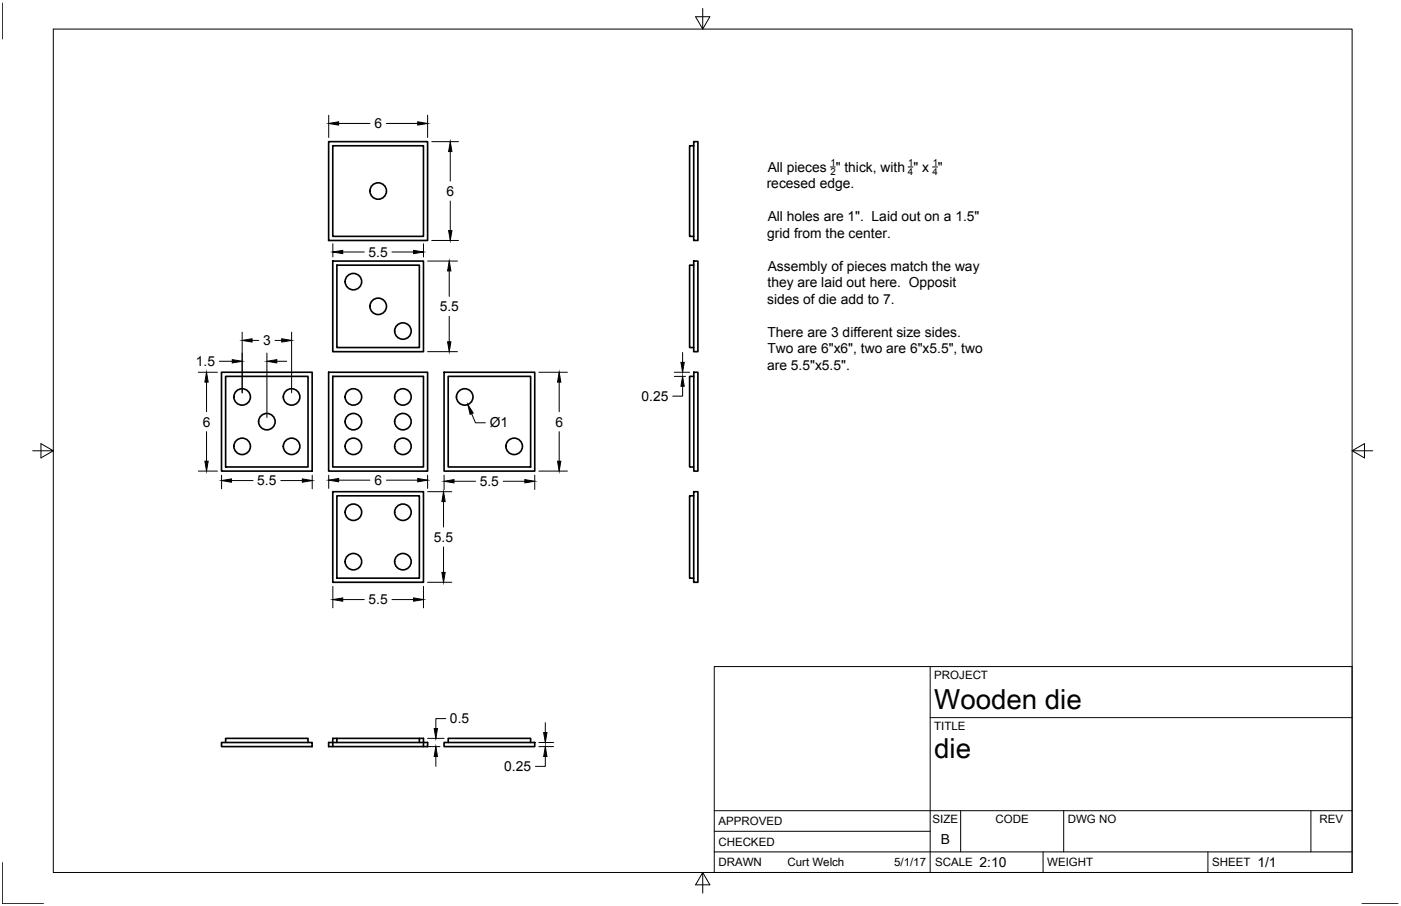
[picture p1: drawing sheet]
<svg xmlns="http://www.w3.org/2000/svg" width="432mm" height="279mm" viewBox="0 0 432 279" stroke-linecap="round" stroke-linejoin="round" font-family="sans-serif">
<!-- layer: Visible -->
<g fill="none" stroke="#000" stroke-width=".51">
<path d="M101.3 43.7h30.5v30.5h-30.5zM102.6 45h27.9v27.9h-27.9zM213.8 43.7h1.3v30.5h-1.3zM213.8 45h-1.3v27.9h1.3M102.6 80.5h27.9v28h-27.9zM103.8 81.8h25.5v25.4h-25.5zM213.8 80.5h1.3v28h-1.3zM213.8 81.8h-1.3v25.4h1.3M68.3 114.8h27.9v30.5h-27.9zM69.5 116.1h25.4v27.9h-25.4zM101.3 114.8h30.5v30.5h-30.5zM102.6 116.1h27.9v27.9h-27.9z"/>
<path d="M136.9 114.8h27.9v30.5h-27.9zM138.1 116.1h25.4v27.9h-25.4zM213.8 114.8h1.3v30.5h-1.3zM213.8 116.1h-1.3v27.9h1.3M102.6 151.6h27.9v28h-27.9zM103.8 152.9h25.5v25.4h-25.5zM213.8 151.6h1.3v28h-1.3zM213.8 152.9h-1.3v25.4h1.3M68.3 229h27.9v1.2h-27.9zM69.5 229v-1.3h25.4v1.3M102.6 230.2h-1.3v-1.2h30.5v1.2h-1.3M103.8 227.7h-1.2v2.5h27.9v-2.5h-1.2"/>
<path d="M103.8 229v-1.3h25.5v1.3M136.9 229h27.9v1.2h-27.9zM138.1 229v-1.3h25.4v1.3"/>
<circle cx="116.6" cy="58.9" r="2.54"/>
<circle cx="108.9" cy="86.8" r="2.54"/>
<circle cx="116.6" cy="94.5" r="2.54"/>
<circle cx="124.2" cy="102.1" r="2.54"/>
<circle cx="74.6" cy="137.6" r="2.54"/>
<circle cx="74.6" cy="122.4" r="2.54"/>
<circle cx="82.2" cy="130" r="2.54"/>
<circle cx="89.9" cy="137.6" r="2.54"/>
<circle cx="89.9" cy="122.4" r="2.54"/>
<circle cx="108.9" cy="122.4" r="2.54"/>
<circle cx="108.9" cy="130" r="2.54"/>
<circle cx="108.9" cy="137.6" r="2.54"/>
<circle cx="124.2" cy="137.6" r="2.54"/>
<circle cx="124.2" cy="122.4" r="2.54"/>
<circle cx="124.2" cy="130" r="2.54"/>
<circle cx="143.2" cy="122.4" r="2.54"/>
<circle cx="158.5" cy="137.6" r="2.54"/>
<circle cx="108.9" cy="158" r="2.54"/>
<circle cx="124.2" cy="158" r="2.54"/>
<circle cx="108.9" cy="173.2" r="2.54"/>
<circle cx="124.2" cy="173.2" r="2.54"/>
</g>
<!-- layer: Border -->
<path d="M.7 .9v11.1M16.4 9h400.3v260.1h-400.3zM216.6 2.6v6.4l-2.2-3.8h4.4l-2.2 3.8M10.1 139h6.3l-3.8-2.2v4.4l3.8-2.2M416.7 139l3.8 2.2v-4.4l-3.8 2.2h6.4M.7 266v12.7h12.7M216.6 269.1l2.2 3.8h-4.4l2.2-3.8v6.3M419.8 278.7h11.1" fill="none" stroke="#000" stroke-width=".31"/>
<!-- layer: Titleblock -->
<path d="M220.1 205.6h196.6v63.5h-196.6zM286.7 205.6v63.5M286.7 221.3h130M220.1 256.4h66.6M220.1 250h196.6M296.1 250v12.7M327.8 250v12.7M404 250v12.7M220.1 262.7h196.6M321.5 262.7v6.4M372.3 262.7v6.4" fill="none" stroke="#000" stroke-width=".31"/>
<!-- layer: Dimensions -->
<g fill="none" stroke="#000" stroke-width=".31">
<path d="M101.3 35.5v6.9M104.4 38.1h9.6M119.1 38.1h9.6M131.8 35.5v6.9M133.1 43.7h8.2M138.8 46.7v9.2M102.6 75.2v4M105.6 77.7h6.7M120.8 77.7h6.7M130.5 75.2v4M133.1 74.2h8.2M138.8 62v9.1"/>
<path d="M131.8 80.5h9.2M138.5 83.6v7.8M138.5 97.6v7.8M61.1 114.8h5.9M63.7 117.8v9.2M67.6 111.4h4M74.6 102.4v18.8M77.7 105h2.1M82.3 108.9v19.9M84.8 105h2M85.3 111.4h3.1M89.9 102.4v18.8"/>
<path d="M131.8 108.5h9.2M166.1 114.8h8.8M172.3 117.8v9.2M207.8 114.8h4.7M207.8 116.1h3.5M210.4 119.1v3.1h-3.1M210.4 108.7v3.1M63.7 133.1v9.1M145.4 127.6l1.1 2.8h3.1M172.3 133.1v9.1M61.1 145.3h5.9M68.3 146.6v4.1"/>
<path d="M71.3 148.2h6.7M86.5 148.2h6.7M96.2 146.6v4.1M101.3 146.6v4M104.4 148.1h9.6M119.1 148.1h9.6M131.8 151.6h7.4M131.8 146.6v4M136.7 154.7v7.8M136.9 146.6v4.4M139.9 148.4h6.7M155.1 148.4h6.7"/>
<path d="M164.8 146.6v4.4M166.1 145.3h8.8M131.8 179.6h7.4M136.7 168.7v7.8M102.6 180.8v6.6M105.6 184.9h6.7M120.8 184.9h6.7M130.5 180.8v6.6M131.8 230.2h3.8M131.8 227.7h5.1M134.3 233.3v3M137.4 221.6h-3.1v3.1"/>
<path d="M166.1 230.2h4.5M166.1 229h4.5M168.1 233.3v3h-3.1M168.1 222.9v3"/>
</g>
<g fill="#000" stroke="#000" stroke-width=".31">
<path d="M101.3 38.1l3.1-.5v1zM128.7 37.6l3.1 .5-3.1 .5zM138.8 43.7l.5 3h-1zM102.6 77.7l3-.5v1zM127.5 77.2l3 .5-3 .5zM138.3 71.1h1l-.5 3.1zM138.5 80.5l.5 3.1h-1zM63.7 114.8l.5 3h-1.1zM71.6 110.9l3 .5-3 .5zM74.6 105l3.1-.5v1zM82.3 111.4l3-.5v1zM86.8 104.5l3.1 .5-3.1 .5z"/>
<path d="M138 105.4h1l-.5 3.1zM172.3 114.8l.6 3h-1.1zM209.9 111.8h1l-.5 3zM210.4 116.1l.5 3h-1zM144.2 124.8l1.6 2.6-.9 .4zM63.1 142.2h1.1l-.5 3.1zM68.3 148.2l3-.5v1zM93.2 147.7l3 .5-3 .5zM101.3 148.1l3.1-.5v1zM128.7 147.6l3.1 .5-3.1 .5zM136.7 151.6l.5 3.1h-1zM136.9 148.4l3-.5v1z"/>
<path d="M161.8 147.9l3 .5-3 .5zM171.8 142.2h1.1l-.6 3.1zM136.2 176.5h1l-.5 3.1zM102.6 184.9l3-.5v1zM127.5 184.4l3 .5-3 .5zM134.3 230.2l.5 3.1h-1zM133.8 224.7h1l-.5 3zM167.6 225.9h1l-.5 3.1zM168.1 230.2l.5 3.1h-1z"/>
</g>
<!-- layer: Annotations -->
<path d="M256 51.5h1.4M279.9 51.5h1.5M287.5 51.5h1.5" fill="none" stroke="#000" stroke-width=".31"/>
<g font-size="8.5">
<text x="288" y="218.8">Wooden die</text>
<text x="288" y="233.8">die</text>
</g>
<g font-size="4.3">
<text x="115.4" y="39.6">6</text>
<text x="236.6" y="53">All pieces &quot; thick, with &quot; x &quot;</text>
<text x="236.3" y="58">recesed edge.</text>
<text x="137.6" y="60.4">6</text>
<text x="236.6" y="68.2">All holes are 1&quot;. Laid out on a 1.5&quot;</text>
<text x="236.5" y="73.3">grid from the center.</text>
<text x="113.6" y="79.2">5.5</text>
<text x="236.6" y="83.5">Assembly of pieces match the way</text>
<text x="236.6" y="88.6">they are laid out here. Opposit</text>
<text x="135.5" y="96">5.5</text>
<text x="236.4" y="93.7">sides of die add to 7.</text>
<text x="81.1" y="106.5">3</text>
<text x="236.5" y="103.9">There are 3 different size sides.</text>
<text x="60.4" y="112.9">1.5</text>
<text x="236.5" y="109">Two are 6&quot;x6&quot;, two are 6&quot;x5.5&quot;, two</text>
<text x="236.4" y="114.1">are 5.5&quot;x5.5&quot;.</text>
<text x="197.7" y="123.7">0.25</text>
<text x="62.5" y="131.5">6</text>
<text x="150.9" y="131.8">Ø1</text>
<text x="171.2" y="131.5">6</text>
<text x="79.3" y="149.7">5.5</text>
<text x="115.4" y="149.6">6</text>
<text x="147.9" y="149.9">5.5</text>
<text x="133.7" y="167.1">5.5</text>
<text x="113.6" y="186.4">5.5</text>
<text x="138.7" y="223.1">0.5</text>
<text x="155.4" y="237.8">0.25</text>
<text x="290" y="260.3">B</text>
<text x="301.9" y="267.4">2:10</text>
<text x="387.5" y="267.4">1/1</text>
</g>
<g font-size="3.5">
<text x="288" y="209.4">PROJECT</text>
<text x="288" y="225.1">TITLE</text>
<text x="221.4" y="254.5">APPROVED</text>
<text x="287.5" y="253.8">SIZE</text>
<text x="306.8" y="253.8">CODE</text>
<text x="329.1" y="253.8">DWG NO</text>
<text x="406.7" y="253.8">REV</text>
<text x="221.4" y="260.8">CHECKED</text>
<text x="221.4" y="267.2">DRAWN</text>
<text x="242.7" y="267.2">Curt Welch</text>
<text x="275.6" y="267.2">5/1/17</text>
<text x="288.2" y="267.2">SCALE</text>
<text x="322.8" y="267.2">WEIGHT</text>
<text x="373.6" y="267.2">SHEET</text>
</g>
<g font-size="3">
<text x="255.9" y="54">2</text>
<text x="256" y="51.1">1</text>
<text x="279.9" y="53.9">4</text>
<text x="279.9" y="51.1">1</text>
<text x="287.4" y="53.9">4</text>
<text x="287.5" y="51.1">1</text>
</g>
</svg>
